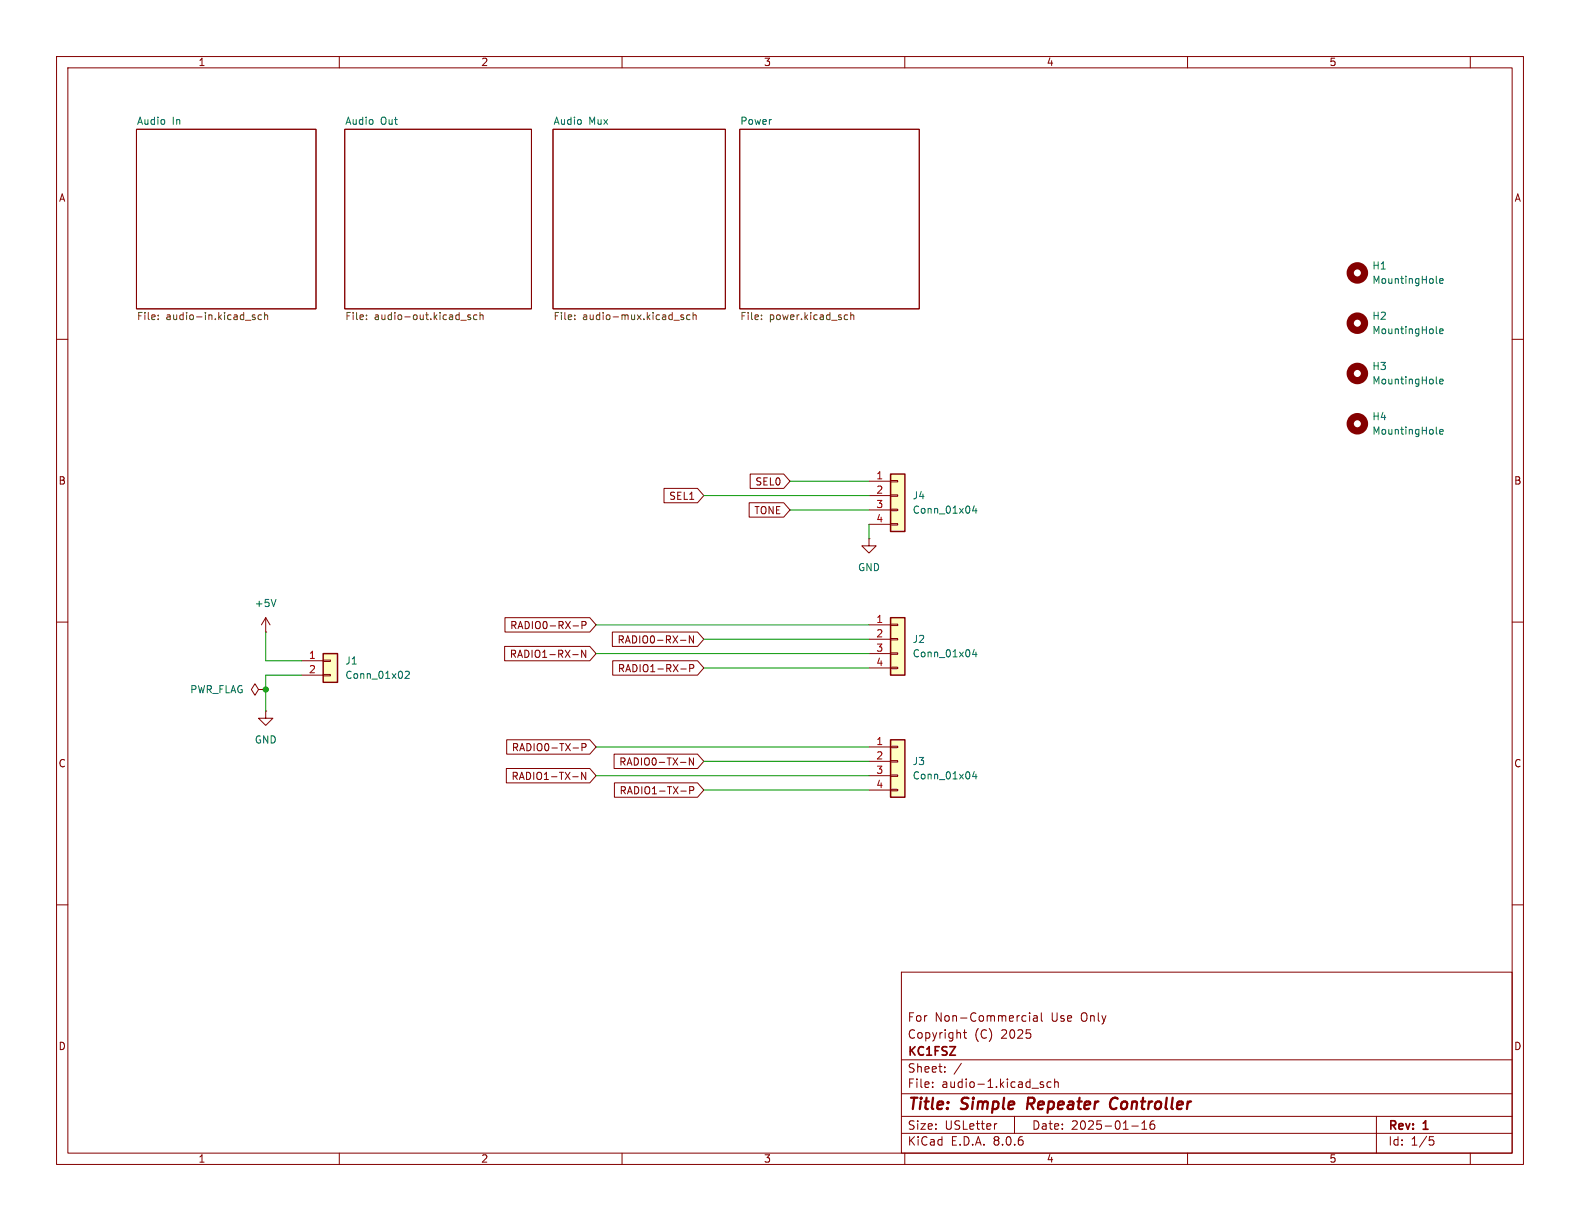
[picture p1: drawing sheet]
<svg xmlns="http://www.w3.org/2000/svg" width="279mm" height="216mm" viewBox="0 0 279 216" stroke-linecap="round" stroke-linejoin="round" font-family="sans-serif">
<g fill="none" stroke="#840000" stroke-width=".18">
<path d="M10 10h259.4v195.9h-259.4zM12 12h255.4v191.9h-255.4zM60 10v2M110 10v2M160 10v2M210 10v2M260 10v2M24.1 22.9h31.8v31.7h-31.8zM61 22.9h33v31.7h-33zM97.8 22.9h30.5v31.7h-30.5zM130.8 22.9h31.8v31.7h-31.8zM10 60h2"/>
<path d="M267.4 60h2M10 110h2M267.4 110h2M10 160h2M267.4 160h2M159.4 171.9h108v32h-108zM182.1 179.1v.1M182.1 179.6v1M182.8 179.7h.6v.9M183.4 179.9l-.5 .1a.29 .29 0 0 0-.2 .3 .29 .29 0 0 0 .2 .3l.5-.1M184.1 179.1v1.3l.3 .2M159.4 197.4h108"/>
<path d="M159.4 193.4h108M159.4 187.4h108M164.9 192.1v.2M164.9 191.4v.1M167.1 189.4v.2M167.1 188.7v.1M170 188l-1.3 1.9M170.4 182.6h.5M170.6 182.1v1.3l.3 .2M176.3 198.7l-.3 .1M179.4 197.4v3M184.5 191.4l-.4-.1-.2 .2 .1 .2 .5 .2v.3h-.6"/>
<path d="M185.9 191.4l-.5-.1-.3 .3v.4l.2 .2h.6M186.5 191.4l.2-.1 .4 .1v.9M186.5 190.8v1.5M200.1 199.1h1.2M201.9 199.7h.9M201.9 198.6l.5-.4v1.5M204.1 198.2a.59 .59 0 0 0-.7 .6v.6l.1 .2 .4 .1 .2-.2 .1-.5-.1-.2h-.5l-.2 .2M243.4 197.4v6.5M60 203.9v2M110 203.9v2M159.4 200.4h108M160 203.9v2"/>
<path d="M210 203.9v2M252.8 201h.7M252.9 201.6h.4l.3 .2-.2 .6-.5 .1M260 203.9v2"/>
</g>
<path d="M181.9 194.1l-.3 2M197.3 194.1a1.13 1.13 0 0 0-1 .7 1.13 1.13 0 0 0 .3 1.2l.2 .1 .5-.1" fill="none" stroke="#840000" stroke-width=".4"/>
<g fill="none" stroke="#725600" stroke-width=".18">
<path d="M28 56.4v.1M28 55.7v.2M45.1 55.7h-.3l-.2 .2 .1 .1 .4 .2v.3h-.5M46.2 55.7h-.3l-.3 .2 .2 .6h.4M46.8 55.8l.2-.1h.3v.8M46.8 55.2v1.3M64.8 56.4v.1M64.8 55.7v.2M81.5 56.6h1M83.2 55.7h-.3l-.2 .2 .1 .1 .4 .2v.3h-.5M84.3 55.7h-.3l-.3 .2 .2 .6h.4M84.9 55.8l.2-.1h.3v.8"/>
<path d="M84.9 55.2v1.3M101.6 56.4v.1M101.6 55.7v.2M119.2 56.6h.9M120.9 55.7h-.3l-.2 .2v.1l.5 .2v.3h-.5M122 55.7h-.3l-.3 .2 .1 .6h.5M122.6 55.8l.1-.1h.3l.1 .8M122.6 55.2v1.3M134.7 56.4v.1M134.7 55.7v.2M149.5 55.7h.4M149.9 56.5h-.4"/>
<path d="M150.4 55.8l.2-.1h.3l.1 .8M150.4 55.2v1.3"/>
</g>
<path d="M57.1 115.6h2.6v5.1h-2.6z" fill="#ffffc2"/>
<path d="M53.3 116.8h3.8M53.3 119.4h3.8M57.1 119.3h1.3v.2h-1.3zM57.1 116.7h1.3v.3h-1.3zM47 125.7v1.3h1.3l-1.3 1.3-1.3-1.3h1.3M47 125.7h.1" fill="none" stroke="#840000" stroke-width=".18"/>
<path d="M57.1 115.6h2.6v5.1h-2.6z" fill="none" stroke="#840000" stroke-width=".25"/>
<path d="M254 67.7l.2 .2M254.6 67.5l.6-.2-.1-.2-.3-.1-.2 .2 .1 .6h.4M71.7 118.8l.4-.1 .3 .4-.8 .9h.8" fill="none" stroke="#006464" stroke-width=".18"/>
<circle cx="240" cy="66" r="1.27" fill="none" stroke="#840000" stroke-width="1.3"/>
<path d="M157.5 130.8h2.5v10.2h-2.5z" fill="#ffffc2"/>
<g fill="none" stroke="#840000" stroke-width=".18">
<path d="M47 111.8h.1M47 109.2l-.8 1.3M47 109.2v2.6M47 109.2l.8 1.3M45.7 121.9l-.6-1-.7 1 .7 1 .6-1h1.3M47 121.9h.1M153.7 132.1h3.8M153.7 134.6h3.8M153.7 137.2h3.8M153.7 139.7h3.8M157.5 139.6h1.2v.2h-1.2zM157.5 137h1.2v.3h-1.2z"/>
<path d="M157.5 134.5h1.2v.2h-1.2zM157.5 132h1.2v.2h-1.2z"/>
</g>
<path d="M157.5 130.8h2.5v10.2h-2.5z" fill="none" stroke="#840000" stroke-width=".25"/>
<path d="M254 58.8l.2 .2M254 49.9l.2 .2M254.6 58.6l.6-.1-.1-.3h-.3l-.2 .1 .1 .6h.4M254.6 49.7l.6-.1-.1-.3h-.3l-.2 .1 .1 .6h.4M254 76.6l.2 .2M254.6 76.4l.6-.2-.1-.2-.3-.1-.2 .2 .1 .6h.4M48.8 106l-.4 1.3M172.3 136.4l-.3 .9h.8M172.6 136.9v.8" fill="none" stroke="#006464" stroke-width=".18"/>
<g fill="none" stroke="#840000" stroke-width="1.3">
<circle cx="240" cy="57.1" r="1.27"/>
<circle cx="240" cy="48.3" r="1.27"/>
<circle cx="240" cy="74.9" r="1.27"/>
</g>
<path d="M157.5 109.2h2.5v10.2h-2.5z" fill="#ffffc2"/>
<path d="M153.7 95.3v1.2h1.2l-1.2 1.3-1.3-1.3h1.3M153.7 95.3h.1M153.7 110.5h3.8M153.7 113h3.8M153.7 115.6h3.8M153.7 118.1h3.8M157.5 118h1.2v.2h-1.2zM157.5 115.4h1.2v.3h-1.2zM157.5 112.9h1.2v.3h-1.2zM157.5 110.4h1.2v.2h-1.2z" fill="none" stroke="#840000" stroke-width=".18"/>
<path d="M157.5 109.2h2.5v10.2h-2.5z" fill="none" stroke="#840000" stroke-width=".25"/>
<path d="M172.3 114.8l-.3 .9h.8M172.6 115.3v.8" fill="none" stroke="#006464" stroke-width=".18"/>
<path d="M157.5 83.8h2.5v10.2h-2.5z" fill="#ffffc2"/>
<g fill="none" stroke="#840000" stroke-width=".18">
<path d="M117.4 86.4h5.9l1.2 1.2-1.2 1.3h-5.9zM132.5 88.9h6.1l1.1 1.3-1.1 1.2h-6.1zM132.7 83.8h5.9l1.1 1.3-1.1 1.3h-5.9zM153.7 85.1h3.8M153.7 87.6h3.8M153.7 90.2h3.8M153.7 92.7h3.8M157.5 92.6h1.2v.2h-1.2zM157.5 90h1.2v.3h-1.2zM157.5 87.5h1.2v.3h-1.2zM157.5 85h1.2v.2h-1.2zM89.2 114.3h15.1l1.1 1.3-1.1 1.2h-15.1z"/>
<path d="M89.3 109.2h15l1.1 1.3-1.1 1.3h-15zM101.3 115.8h.9M101.3 110.7h1M102.9 110.6l.6-.1 .1-.2v-.3l-.7-.1v1.3M103.6 115v1.2l-.7-1.2v1.2M108.3 111.8h15l1.2 1.2-1.2 1.3h-15zM108.3 116.8h15l1.2 1.3-1.2 1.3h-15zM120.3 113.2h1M120.4 118.3h1M122 118.2l.6-.1 .1-.2-.1-.3-.6-.1v1.3M122.6 112.4v1.3l-.7-1.3v1.3M89.5 135.9h14.8l1.1 1.3-1.1 1.2h-14.8z"/>
<path d="M89.6 130.8h14.7l1.1 1.3-1.1 1.3h-14.7zM101.3 137.3h.9M101.3 132.3h1M102.9 132.1h.6l.1-.2v-.3l-.7-.1v1.3M103.6 136.6v1.2l-.7-1.2v1.2M108.6 133.3h14.7l1.2 1.3-1.2 1.3h-14.7zM108.6 138.4h14.7l1.2 1.3-1.2 1.3h-14.7zM120.3 134.8h1M120.4 139.9h1M122 139.8l.6-.1 .1-.2-.1-.3-.6-.1v1.3M122.6 134v1.3l-.7-1.3v1.3"/>
</g>
<path d="M157.5 83.8h2.5v10.2h-2.5z" fill="none" stroke="#840000" stroke-width=".25"/>
<path d="M172.3 89.4l-.3 .9h.8M172.6 89.9v.8" fill="none" stroke="#006464" stroke-width=".18"/>
<g fill="none" stroke="#009600" stroke-width=".18">
<path d="M124.5 87.6h29.2M139.7 85.1h14M139.7 90.2h14M153.7 92.7v2.6M47 111.8v5h6.3M53.3 119.4h-6.3v6.3M105.4 110.5h48.3M105.4 115.6h48.3M124.5 113h29.2M124.5 118.1h29.2M105.4 137.2h48.3M105.4 132.1h48.3"/>
<path d="M124.5 134.6h29.2M124.5 139.7h29.2"/>
</g>
<circle cx="47" cy="121.9" r=".46" fill="#009600" stroke="#009600" stroke-width=".18"/>
<g font-size="2.8" fill="#840000">
<text x="160.4" y="196.8">Title:</text>
<text x="170.1" y="196.8">Simple</text>
<text x="182.5" y="196.8">Repeater</text>
<text x="197.9" y="196.8">Controller</text>
</g>
<g font-size="2.1" fill="#840000">
<text x="160.4" y="183.9">Copyright</text>
<text x="160.4" y="180.9">For</text>
<text x="165.3" y="180.9">Non-Commercial</text>
<text x="172.3" y="183.9">(C)</text>
<text x="177.1" y="183.9">2025</text>
<text x="185.9" y="180.9">Use</text>
<text x="191.3" y="180.9">Only</text>
<text x="160.4" y="189.9">Sheet:</text>
<text x="160.4" y="187.1">KC1FSZ</text>
<text x="160.4" y="192.6">File:</text>
<text x="166.5" y="192.6">audio-1.kicad_sch</text>
<text x="160.4" y="202.8">KiCad</text>
<text x="160.4" y="200">Size:</text>
<text x="167.1" y="200">USLetter</text>
<text x="168.1" y="202.8">E.D.A.</text>
<text x="175.7" y="202.8">8.0.6</text>
<text x="182.4" y="200">Date:</text>
<text x="189.4" y="200">2025-01-16</text>
<text x="245.4" y="200.2">Rev:</text>
<text x="245.4" y="202.8">Id:</text>
<text x="249.5" y="202.8">1/5</text>
<text x="251.8" y="200.2">1</text>
</g>
<g font-size="1.8" fill="#840000">
<text x="35" y="11.9">1</text>
<text x="85" y="11.9">2</text>
<text x="135" y="11.9">3</text>
<text x="185" y="11.9">4</text>
<text x="235" y="11.9">5</text>
<text x="10.3" y="35.9">A</text>
<text x="267.7" y="35.9">A</text>
<text x="10.3" y="85.9">B</text>
<text x="118.2" y="88.6">SEL1</text>
<text x="133.5" y="86">SEL0</text>
<text x="267.7" y="85.9">B</text>
<text x="133.3" y="91.1">TONE</text>
<text x="90.1" y="111.4">RADIO0-RX-P</text>
<text x="109.1" y="114">RADIO0-RX-N</text>
<text x="90" y="116.5">RADIO1-RX-N</text>
<text x="109.2" y="119.1">RADIO1-RX-P</text>
<text x="10.3" y="135.9">C</text>
<text x="90.4" y="133">RADIO0-TX-P</text>
<text x="109.4" y="135.6">RADIO0-TX-N</text>
<text x="267.7" y="135.9">C</text>
<text x="90.4" y="138.1">RADIO1-TX-N</text>
<text x="109.5" y="140.7">RADIO1-TX-P</text>
<text x="10.3" y="185.9">D</text>
<text x="267.7" y="185.9">D</text>
<text x="35" y="205.8">1</text>
<text x="85" y="205.8">2</text>
<text x="135" y="205.8">3</text>
<text x="185" y="205.8">4</text>
<text x="235" y="205.8">5</text>
</g>
<g font-size="1.8" fill="#006464">
<text x="24.1" y="22.1">Audio</text>
<text x="30.4" y="22.1">In</text>
<text x="61" y="22.1">Audio</text>
<text x="67.3" y="22.1">Out</text>
<text x="97.8" y="22.1">Audio</text>
<text x="104.1" y="22.1">Mux</text>
<text x="130.8" y="22.1">Power</text>
<text x="242.6" y="47.9">H1</text>
<text x="242.6" y="50.4">MountingHole</text>
<text x="242.6" y="56.7">H2</text>
<text x="242.6" y="59.3">MountingHole</text>
<text x="242.6" y="65.6">H3</text>
<text x="242.6" y="68.2">MountingHole</text>
<text x="242.6" y="74.5">H4</text>
<text x="242.6" y="77.1">MountingHole</text>
<text x="161.3" y="88.5">J4</text>
<text x="161.3" y="91">Conn_01x04</text>
<text x="151.6" y="101.2">GND</text>
<text x="45" y="107.5">+5V</text>
<text x="161.3" y="113.9">J2</text>
<text x="61" y="117.7">J1</text>
<text x="161.3" y="116.4">Conn_01x04</text>
<text x="33.5" y="122.8">PWR_FLAG</text>
<text x="61" y="120.2">Conn_01x02</text>
<text x="45" y="131.7">GND</text>
<text x="161.3" y="135.5">J3</text>
<text x="161.3" y="138">Conn_01x04</text>
</g>
<g font-size="1.8" fill="#725600">
<text x="24.1" y="56.9">File:</text>
<text x="29.4" y="56.9">audio-in.kicad_sch</text>
<text x="61" y="56.9">File:</text>
<text x="66.2" y="56.9">audio-out.kicad_sch</text>
<text x="97.8" y="56.9">File:</text>
<text x="103" y="56.9">audio-mux.kicad_sch</text>
<text x="130.8" y="56.9">File:</text>
<text x="136" y="56.9">power.kicad_sch</text>
</g>
<g font-size="1.8" fill="#a90000">
<text x="154.9" y="84.8">1</text>
<text x="154.9" y="87.4">2</text>
<text x="154.9" y="89.9">3</text>
<text x="154.9" y="92.5">4</text>
<text x="154.9" y="110.2">1</text>
<text x="154.9" y="112.8">2</text>
<text x="54.5" y="116.6">1</text>
<text x="54.5" y="119.1">2</text>
<text x="154.9" y="115.3">3</text>
<text x="154.9" y="117.9">4</text>
<text x="154.9" y="131.8">1</text>
<text x="154.9" y="134.4">2</text>
<text x="154.9" y="136.9">3</text>
<text x="154.9" y="139.4">4</text>
</g>
</svg>
